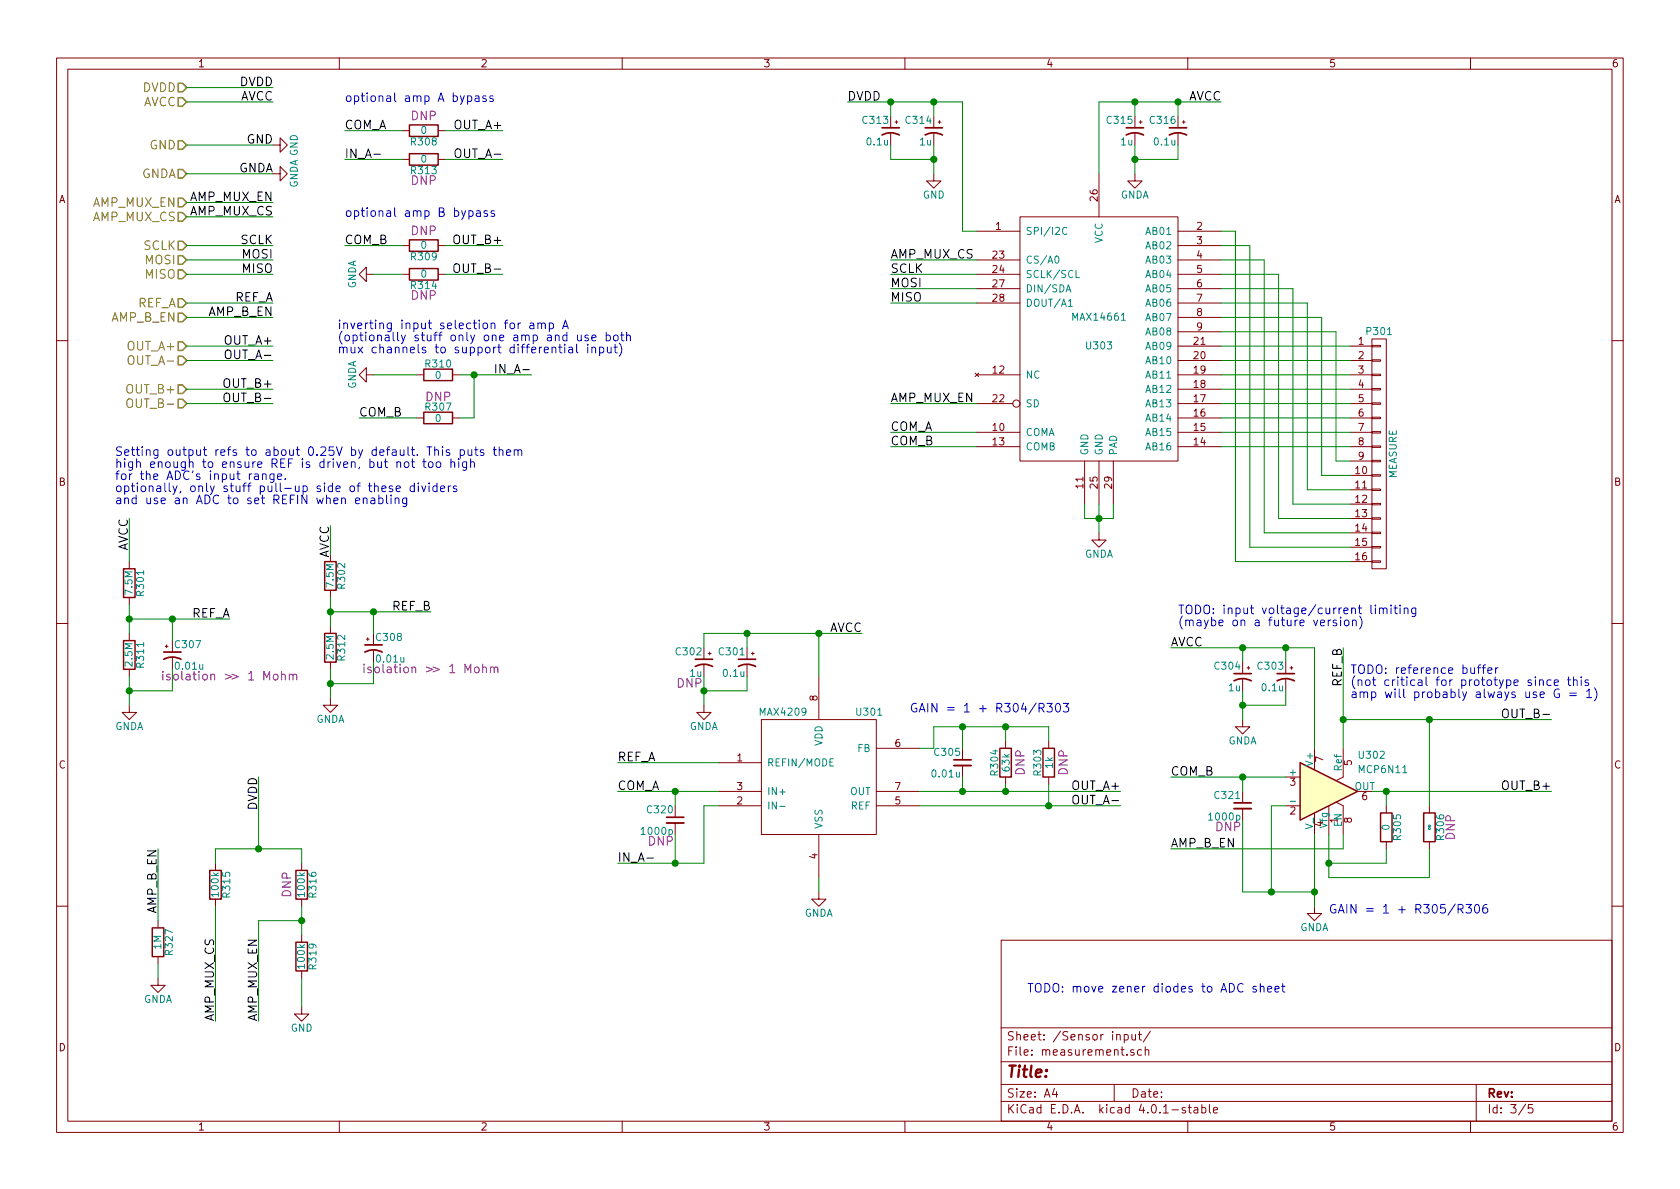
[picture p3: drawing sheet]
EESchema Schematic File Version 2
LIBS:power
LIBS:device
LIBS:transistors
LIBS:conn
LIBS:linear
LIBS:regul
LIBS:74xx
LIBS:cmos4000
LIBS:adc-dac
LIBS:memory
LIBS:xilinx
LIBS:microcontrollers
LIBS:dsp
LIBS:microchip
LIBS:analog_switches
LIBS:motorola
LIBS:texas
LIBS:intel
LIBS:audio
LIBS:interface
LIBS:digital-audio
LIBS:philips
LIBS:display
LIBS:cypress
LIBS:siliconi
LIBS:opto
LIBS:atmel
LIBS:contrib
LIBS:valves
LIBS:analog_devices
LIBS:stm32
LIBS:project
LIBS:maxim
LIBS:rfcom
LIBS:thermistor-measurement-board-cache
EELAYER 25 0
EELAYER END
$Descr A4 11693 8268
encoding utf-8
Sheet 3 5
Title ""
Date ""
Rev ""
Comp ""
Comment1 ""
Comment2 ""
Comment3 ""
Comment4 ""
$EndDescr
$Comp
L GNDA #PWR020
U 1 1
P 7650 3700
F 0 "#PWR020" H 7650 3450 50  0001 C CNN
F 1 "GNDA" H 7650 3550 50  0000 C CNN
F 2 "" H 7650 3700 50  0000 C CNN
F 3 "" H 7650 3700 50  0000 C CNN
	1    7650 3700
	1    0    0    -1  
$EndComp
Text Label 6200 3100 0    60   ~ 0
COM_B
Text HLabel 1300 600  0    60   Input ~ 0
DVDD
Text HLabel 1300 700  0    60   Input ~ 0
AVCC
Text HLabel 1300 2700 0    60   Input ~ 0
OUT_B+
Text HLabel 1300 2800 0    60   Input ~ 0
OUT_B-
Text HLabel 1300 1200 0    60   Input ~ 0
GNDA
Text HLabel 1300 1000 0    60   Input ~ 0
GND
Text Label 1900 600  2    60   ~ 0
DVDD
Text Label 1900 700  2    60   ~ 0
AVCC
Text Label 1900 1000 2    60   ~ 0
GND
Text Label 1900 1200 2    60   ~ 0
GNDA
$Comp
L GND #PWR021
U 1 1
P 1900 1000
F 0 "#PWR021" H 1900 750 50  0001 C CNN
F 1 "GND" H 1900 850 50  0000 C CNN
F 2 "" H 1900 1000 50  0000 C CNN
F 3 "" H 1900 1000 50  0000 C CNN
	1    1900 1000
	0    -1   -1   0   
$EndComp
$Comp
L GNDA #PWR022
U 1 1
P 1900 1200
F 0 "#PWR022" H 1900 950 50  0001 C CNN
F 1 "GNDA" H 1900 1050 50  0000 C CNN
F 2 "" H 1900 1200 50  0000 C CNN
F 3 "" H 1900 1200 50  0000 C CNN
	1    1900 1200
	0    -1   -1   0   
$EndComp
Text Label 1900 2700 2    60   ~ 0
OUT_B+
Text Label 1900 2800 2    60   ~ 0
OUT_B-
Text Label 1900 1700 2    60   ~ 0
SCLK
Text Label 1900 1900 2    60   ~ 0
MISO
Text Label 1900 1800 2    60   ~ 0
MOSI
Text HLabel 1300 1700 0    60   Input ~ 0
SCLK
Text HLabel 1300 1800 0    60   Input ~ 0
MOSI
Text HLabel 1300 1900 0    60   Input ~ 0
MISO
Text Label 8500 700  2    60   ~ 0
AVCC
$Comp
L CP1_Small C316
U 1 1
P 8200 900
F 0 "C316" H 8210 970 50  0000 L CNN
F 1 "0.1u" H 8210 820 50  0000 L CNN
F 2 "Capacitors_SMD:C_0402" H 8200 900 50  0001 C CNN
F 3 "" H 8200 900 50  0000 C CNN
	1    8200 900 
	-1   0    0    -1  
$EndComp
$Comp
L CP1_Small C315
U 1 1
P 7900 900
F 0 "C315" H 7910 970 50  0000 L CNN
F 1 "1u" H 7910 820 50  0000 L CNN
F 2 "Capacitors_SMD:C_0603" H 7900 900 50  0001 C CNN
F 3 "" H 7900 900 50  0000 C CNN
	1    7900 900 
	-1   0    0    -1  
$EndComp
$Comp
L GNDA #PWR023
U 1 1
P 7900 1200
F 0 "#PWR023" H 7900 950 50  0001 C CNN
F 1 "GNDA" H 7900 1050 50  0000 C CNN
F 2 "" H 7900 1200 50  0000 C CNN
F 3 "" H 7900 1200 50  0000 C CNN
	1    7900 1200
	-1   0    0    -1  
$EndComp
$Comp
L CP1_Small C314
U 1 1
P 6500 900
F 0 "C314" H 6510 970 50  0000 L CNN
F 1 "1u" H 6510 820 50  0000 L CNN
F 2 "Capacitors_SMD:C_0603" H 6500 900 50  0001 C CNN
F 3 "" H 6500 900 50  0000 C CNN
	1    6500 900 
	-1   0    0    -1  
$EndComp
$Comp
L CP1_Small C313
U 1 1
P 6200 900
F 0 "C313" H 6210 970 50  0000 L CNN
F 1 "0.1u" H 6210 820 50  0000 L CNN
F 2 "Capacitors_SMD:C_0402" H 6200 900 50  0001 C CNN
F 3 "" H 6200 900 50  0000 C CNN
	1    6200 900 
	-1   0    0    -1  
$EndComp
Text Label 5900 700  0    60   ~ 0
DVDD
$Comp
L CONN_01X16 P301
U 1 1
P 9600 3150
F 0 "P301" H 9600 4000 50  0000 C CNN
F 1 "MEASURE" V 9700 3150 50  0000 C CNN
F 2 "Pin_Headers:Pin_Header_Straight_1x16" H 9600 3150 50  0001 C CNN
F 3 "" H 9600 3150 50  0000 C CNN
	1    9600 3150
	1    0    0    -1  
$EndComp
Text Label 6200 1800 0    60   ~ 0
AMP_MUX_CS
Text Label 6200 1900 0    60   ~ 0
SCLK
Text Label 6200 2100 0    60   ~ 0
MISO
Text Label 6200 2000 0    60   ~ 0
MOSI
Text Label 6200 2800 0    60   ~ 0
AMP_MUX_EN
Text Label 6200 3000 0    60   ~ 0
COM_A
$Comp
L MAX14661 U303
U 1 1
P 7650 2300
F 0 "U303" H 7650 2200 50  0000 C CNN
F 1 "MAX14661" H 7650 2400 50  0000 C CNN
F 2 "project:Maxim_90-0035" H 7650 2300 50  0001 C CNN
F 3 "Beyond-the-rail 16:2 multiplexer" H 7650 2100 50  0001 C CNN
	1    7650 2300
	1    0    0    -1  
$EndComp
$Comp
L C_Small C305
U 1 1
P 6700 5300
F 0 "C305" H 6710 5370 50  0000 L CNN
F 1 "0.01u" H 6710 5220 50  0000 L CNN
F 2 "Capacitors_SMD:C_0402" H 6700 5300 50  0001 C CNN
F 3 "" H 6700 5300 50  0000 C CNN
	1    6700 5300
	-1   0    0    -1  
$EndComp
Text Label 7800 5500 2    60   ~ 0
OUT_A+
Text Label 7800 5600 2    60   ~ 0
OUT_A-
Text Label 4300 5500 0    60   ~ 0
COM_A
$Comp
L R R311
U 1 1
P 900 4550
F 0 "R311" V 980 4550 50  0000 C CNN
F 1 "2.5M" V 900 4550 50  0000 C CNN
F 2 "Resistors_SMD:R_0402" V 830 4550 50  0001 C CNN
F 3 "" H 900 4550 50  0000 C CNN
	1    900  4550
	1    0    0    -1  
$EndComp
$Comp
L R R301
U 1 1
P 900 4050
F 0 "R301" V 980 4050 50  0000 C CNN
F 1 "7.5M" V 900 4050 50  0000 C CNN
F 2 "Resistors_SMD:R_0402" V 830 4050 50  0001 C CNN
F 3 "" H 900 4050 50  0000 C CNN
	1    900  4050
	1    0    0    -1  
$EndComp
$Comp
L GNDA #PWR024
U 1 1
P 5700 6200
F 0 "#PWR024" H 5700 5950 50  0001 C CNN
F 1 "GNDA" H 5700 6050 50  0000 C CNN
F 2 "" H 5700 6200 50  0000 C CNN
F 3 "" H 5700 6200 50  0000 C CNN
	1    5700 6200
	-1   0    0    -1  
$EndComp
$Comp
L CP1_Small C301
U 1 1
P 5200 4600
F 0 "C301" H 5210 4670 50  0000 L CNN
F 1 "0.1u" H 5210 4520 50  0000 L CNN
F 2 "Capacitors_SMD:C_0402" H 5200 4600 50  0001 C CNN
F 3 "" H 5200 4600 50  0000 C CNN
	1    5200 4600
	-1   0    0    -1  
$EndComp
$Comp
L CP1_Small C307
U 1 1
P 1200 4550
F 0 "C307" H 1210 4620 50  0000 L CNN
F 1 "0.01u" H 1210 4470 50  0000 L CNN
F 2 "Capacitors_SMD:C_0402" H 1200 4550 50  0001 C CNN
F 3 "" H 1200 4550 50  0000 C CNN
F 4 "isolation ≫ 1 Mohm" H 1600 4400 60  0000 C CNN "Note"
	1    1200 4550
	1    0    0    -1  
$EndComp
$Comp
L CP1_Small C302
U 1 1
P 4900 4600
F 0 "C302" H 4910 4670 50  0000 L CNN
F 1 "1u" H 4910 4520 50  0000 L CNN
F 2 "Capacitors_SMD:C_0603" H 4900 4600 50  0001 C CNN
F 3 "" H 4900 4600 50  0000 C CNN
F 4 "DNP" H 5000 4450 60  0000 C CNN "Note"
	1    4900 4600
	-1   0    0    -1  
$EndComp
Text Label 4300 5300 0    60   ~ 0
REF_A
$Comp
L R R310
U 1 1
P 3050 2600
F 0 "R310" V 3130 2600 50  0000 C CNN
F 1 "0" V 3050 2600 50  0000 C CNN
F 2 "Resistors_SMD:R_0402" V 2980 2600 50  0001 C CNN
F 3 "" H 3050 2600 50  0000 C CNN
	1    3050 2600
	0    1    -1   0   
$EndComp
Text Label 2500 2900 0    60   ~ 0
COM_B
$Comp
L R R307
U 1 1
P 3050 2900
F 0 "R307" V 3130 2900 50  0000 C CNN
F 1 "0" V 3050 2900 50  0000 C CNN
F 2 "Resistors_SMD:R_0402" V 2980 2900 50  0001 C CNN
F 3 "" H 3050 2900 50  0000 C CNN
F 4 "DNP" V 3200 2900 60  0000 C CNN "Note"
	1    3050 2900
	0    1    -1   0   
$EndComp
$Comp
L MAX3208 U301
U 1 1
P 5700 5400
F 0 "U301" H 6050 5850 50  0000 C CNN
F 1 "MAX4209" H 5450 5850 50  0000 C CNN
F 2 "Housings_SSOP:MSOP-8_3x3mm_Pitch0.65mm" H 5700 5400 50  0001 C CNN
F 3 "Ultra-Low Offset/Drift, Precision Instrumentation Amplifiers with REF Buffer" H 5700 5400 50  0001 C CNN
	1    5700 5400
	1    0    0    -1  
$EndComp
$Comp
L R R303
U 1 1
P 7300 5300
F 0 "R303" V 7380 5300 50  0000 C CNN
F 1 "1k" V 7300 5300 50  0000 C CNN
F 2 "Resistors_SMD:R_0402" V 7230 5300 50  0001 C CNN
F 3 "" H 7300 5300 50  0000 C CNN
F 4 "DNP" V 7200 5300 60  0000 C CNN "Note"
	1    7300 5300
	-1   0    0    -1  
$EndComp
$Comp
L R R304
U 1 1
P 7000 5300
F 0 "R304" V 7080 5300 50  0000 C CNN
F 1 "63k" V 7000 5300 50  0000 C CNN
F 2 "Resistors_SMD:R_0402" V 6930 5300 50  0001 C CNN
F 3 "" H 7000 5300 50  0000 C CNN
F 4 "DNP" V 6900 5300 60  0000 C CNN "Note"
	1    7000 5300
	-1   0    0    -1  
$EndComp
$Comp
L R R308
U 1 1
P 2950 900
F 0 "R308" V 3030 900 50  0000 C CNN
F 1 "0" V 2950 900 50  0000 C CNN
F 2 "Resistors_SMD:R_0402" V 2880 900 50  0001 C CNN
F 3 "" H 2950 900 50  0000 C CNN
F 4 "DNP" V 2850 900 60  0000 C CNN "Note"
	1    2950 900 
	0    -1   1    0   
$EndComp
$Comp
L R R313
U 1 1
P 2950 1100
F 0 "R313" V 3030 1100 50  0000 C CNN
F 1 "0" V 2950 1100 50  0000 C CNN
F 2 "Resistors_SMD:R_0402" V 2880 1100 50  0001 C CNN
F 3 "" H 2950 1100 50  0000 C CNN
F 4 "DNP" V 3100 1100 60  0000 C CNN "Note"
	1    2950 1100
	0    -1   1    0   
$EndComp
Text Notes 2400 700  0    60   ~ 0
optional amp A bypass
Text Notes 7450 4950 2    60   ~ 0
GAIN = 1 + R304/R303\n
Text Notes 2350 2450 0    60   ~ 0
inverting input selection for amp A\n(optionally stuff only one amp and use both\nmux channels to support differential input)
Text Label 1900 1500 2    60   ~ 0
AMP_MUX_CS
Text HLabel 1300 1500 0    60   Input ~ 0
AMP_MUX_CS
Text Label 1900 1400 2    60   ~ 0
AMP_MUX_EN
Text HLabel 1300 1400 0    60   Input ~ 0
AMP_MUX_EN
Text HLabel 1300 2400 0    60   Input ~ 0
OUT_A+
Text HLabel 1300 2500 0    60   Input ~ 0
OUT_A-
Text Label 1900 2400 2    60   ~ 0
OUT_A+
Text Label 1900 2500 2    60   ~ 0
OUT_A-
$Comp
L R R315
U 1 1
P 1500 6150
F 0 "R315" V 1580 6150 50  0000 C CNN
F 1 "100k" V 1500 6150 50  0000 C CNN
F 2 "Resistors_SMD:R_0603" V 1430 6150 50  0001 C CNN
F 3 "" H 1500 6150 50  0000 C CNN
	1    1500 6150
	1    0    0    -1  
$EndComp
Text Label 1500 7100 1    60   ~ 0
AMP_MUX_CS
$Comp
L R R316
U 1 1
P 2100 6150
F 0 "R316" V 2180 6150 50  0000 C CNN
F 1 "100k" V 2100 6150 50  0000 C CNN
F 2 "Resistors_SMD:R_0603" V 2030 6150 50  0001 C CNN
F 3 "" H 2100 6150 50  0000 C CNN
F 4 "DNP" V 2000 6150 60  0000 C CNN "Note"
	1    2100 6150
	1    0    0    -1  
$EndComp
Text Label 1800 7100 1    60   ~ 0
AMP_MUX_EN
$Comp
L R R319
U 1 1
P 2100 6650
F 0 "R319" V 2180 6650 50  0000 C CNN
F 1 "100k" V 2100 6650 50  0000 C CNN
F 2 "Resistors_SMD:R_0603" V 2030 6650 50  0001 C CNN
F 3 "" H 2100 6650 50  0000 C CNN
	1    2100 6650
	1    0    0    -1  
$EndComp
$Comp
L GND #PWR025
U 1 1
P 2100 7000
F 0 "#PWR025" H 2100 6750 50  0001 C CNN
F 1 "GND" H 2100 6850 50  0000 C CNN
F 2 "" H 2100 7000 50  0000 C CNN
F 3 "" H 2100 7000 50  0000 C CNN
	1    2100 7000
	1    0    0    -1  
$EndComp
Text Label 1800 5400 3    60   ~ 0
DVDD
Text Label 6000 4400 2    60   ~ 0
AVCC
Text Label 1900 2100 2    60   ~ 0
REF_A
Text HLabel 1300 2100 0    60   Input ~ 0
REF_A
Text HLabel 1300 2200 0    60   Input ~ 0
AMP_B_EN
$Comp
L GND #PWR026
U 1 1
P 6500 1200
F 0 "#PWR026" H 6500 950 50  0001 C CNN
F 1 "GND" H 6500 1050 50  0000 C CNN
F 2 "" H 6500 1200 50  0000 C CNN
F 3 "" H 6500 1200 50  0000 C CNN
	1    6500 1200
	-1   0    0    -1  
$EndComp
$Comp
L C_Small C320
U 1 1
P 4700 5700
F 0 "C320" H 4710 5770 50  0000 L CNN
F 1 "1000p" H 4710 5620 50  0000 L CNN
F 2 "Capacitors_SMD:C_0402" H 4700 5700 50  0001 C CNN
F 3 "" H 4700 5700 50  0000 C CNN
F 4 "DNP" H 4800 5550 60  0000 C CNN "Note"
	1    4700 5700
	-1   0    0    -1  
$EndComp
Text Notes 800  3500 0    60   ~ 0
Setting output refs to about 0.25V by default. This puts them\nhigh enough to ensure REF is driven, but not too high\nfor the ADC's input range.\noptionally, only stuff pull-up side of these dividers\nand use an ADC to set REFIN when enabling
$Comp
L C_Small C321
U 1 1
P 8650 5600
F 0 "C321" H 8660 5670 50  0000 L CNN
F 1 "1000p" H 8660 5520 50  0000 L CNN
F 2 "Capacitors_SMD:C_0402" H 8650 5600 50  0001 C CNN
F 3 "" H 8650 5600 50  0000 C CNN
F 4 "DNP" H 8750 5450 60  0000 C CNN "Note"
	1    8650 5600
	-1   0    0    -1  
$EndComp
Text Label 8150 4500 0    60   ~ 0
AVCC
$Comp
L R R314
U 1 1
P 2950 1900
F 0 "R314" V 3030 1900 50  0000 C CNN
F 1 "0" V 2950 1900 50  0000 C CNN
F 2 "Resistors_SMD:R_0603" V 2880 1900 50  0001 C CNN
F 3 "" H 2950 1900 50  0000 C CNN
F 4 "DNP" V 3100 1900 60  0000 C CNN "Note"
	1    2950 1900
	0    -1   1    0   
$EndComp
Text Label 2400 1700 0    60   ~ 0
COM_B
$Comp
L R R309
U 1 1
P 2950 1700
F 0 "R309" V 3030 1700 50  0000 C CNN
F 1 "0" V 2950 1700 50  0000 C CNN
F 2 "Resistors_SMD:R_0603" V 2880 1700 50  0001 C CNN
F 3 "" H 2950 1700 50  0000 C CNN
F 4 "DNP" V 2850 1700 60  0000 C CNN "Note"
	1    2950 1700
	0    -1   1    0   
$EndComp
$Comp
L R R306
U 1 1
P 9950 5750
F 0 "R306" V 10030 5750 50  0000 C CNN
F 1 "∞" V 9950 5750 50  0000 C CNN
F 2 "Resistors_SMD:R_0402" V 9880 5750 50  0001 C CNN
F 3 "" H 9950 5750 50  0000 C CNN
F 4 "DNP" V 10100 5750 60  0000 C CNN "Note"
	1    9950 5750
	1    0    0    1   
$EndComp
$Comp
L R R305
U 1 1
P 9650 5750
F 0 "R305" V 9730 5750 50  0000 C CNN
F 1 "0" V 9650 5750 50  0000 C CNN
F 2 "Resistors_SMD:R_0402" V 9580 5750 50  0001 C CNN
F 3 "" H 9650 5750 50  0000 C CNN
	1    9650 5750
	1    0    0    1   
$EndComp
$Comp
L R R302
U 1 1
P 2300 4000
F 0 "R302" V 2380 4000 50  0000 C CNN
F 1 "7.5M" V 2300 4000 50  0000 C CNN
F 2 "Resistors_SMD:R_0402" V 2230 4000 50  0001 C CNN
F 3 "" H 2300 4000 50  0000 C CNN
	1    2300 4000
	1    0    0    -1  
$EndComp
$Comp
L CP1_Small C304
U 1 1
P 8650 4700
F 0 "C304" H 8660 4770 50  0000 L CNN
F 1 "1u" H 8660 4620 50  0000 L CNN
F 2 "Capacitors_SMD:C_0603" H 8650 4700 50  0001 C CNN
F 3 "" H 8650 4700 50  0000 C CNN
	1    8650 4700
	-1   0    0    -1  
$EndComp
$Comp
L CP1_Small C303
U 1 1
P 8950 4700
F 0 "C303" H 8960 4770 50  0000 L CNN
F 1 "0.1u" H 8960 4620 50  0000 L CNN
F 2 "Capacitors_SMD:C_0402" H 8950 4700 50  0001 C CNN
F 3 "" H 8950 4700 50  0000 C CNN
	1    8950 4700
	-1   0    0    -1  
$EndComp
$Comp
L CP1_Small C308
U 1 1
P 2600 4500
F 0 "C308" H 2610 4570 50  0000 L CNN
F 1 "0.01u" H 2610 4420 50  0000 L CNN
F 2 "Capacitors_SMD:C_0402" H 2600 4500 50  0001 C CNN
F 3 "" H 2600 4500 50  0000 C CNN
F 4 "isolation ≫ 1 Mohm" H 3000 4350 60  0000 C CNN "Note"
	1    2600 4500
	1    0    0    -1  
$EndComp
$Comp
L GNDA #PWR027
U 1 1
P 9150 6300
F 0 "#PWR027" H 9150 6050 50  0001 C CNN
F 1 "GNDA" H 9150 6150 50  0000 C CNN
F 2 "" H 9150 6300 50  0000 C CNN
F 3 "" H 9150 6300 50  0000 C CNN
	1    9150 6300
	-1   0    0    -1  
$EndComp
$Comp
L R R312
U 1 1
P 2300 4500
F 0 "R312" V 2380 4500 50  0000 C CNN
F 1 "2.5M" V 2300 4500 50  0000 C CNN
F 2 "Resistors_SMD:R_0402" V 2230 4500 50  0001 C CNN
F 3 "" H 2300 4500 50  0000 C CNN
	1    2300 4500
	1    0    0    -1  
$EndComp
Text Label 8150 5400 0    60   ~ 0
COM_B
Text Label 10800 5000 2    60   ~ 0
OUT_B-
Text Label 10800 5500 2    60   ~ 0
OUT_B+
$Comp
L MCP6N11 U302
U 1 1
P 9250 5500
F 0 "U302" H 9450 5750 50  0000 L CNN
F 1 "MCP6N11" H 9450 5650 50  0000 L CNN
F 2 "Housings_SOIC:SOIC-8_3.9x4.9mm_Pitch1.27mm" H 9250 5500 50  0001 C CNN
F 3 "" H 9250 5500 50  0000 C CNN
	1    9250 5500
	1    0    0    -1  
$EndComp
Text Notes 9400 4850 0    60   ~ 0
TODO: reference buffer\n(not critical for prototype since this\namp will probably always use G = 1)
Text Notes 9250 6350 0    60   ~ 0
GAIN = 1 + R305/R306
$Comp
L GNDA #PWR028
U 1 1
P 2600 1900
F 0 "#PWR028" H 2600 1650 50  0001 C CNN
F 1 "GNDA" H 2600 1750 50  0000 C CNN
F 2 "" H 2600 1900 50  0000 C CNN
F 3 "" H 2600 1900 50  0000 C CNN
	1    2600 1900
	0    1    1    0   
$EndComp
Wire Wire Line
	7550 3600 7550 3500
Wire Wire Line
	6200 3100 6800 3100
Wire Wire Line
	7650 3500 7650 3700
Connection ~ 7650 3600
Wire Wire Line
	7750 3600 7750 3500
Wire Wire Line
	1900 600  1300 600 
Wire Wire Line
	1900 1200 1300 1200
Wire Wire Line
	1300 1000 1900 1000
Wire Wire Line
	1300 700  1900 700 
Wire Wire Line
	1300 2800 1900 2800
Wire Wire Line
	1900 2700 1300 2700
Wire Wire Line
	1900 1700 1300 1700
Wire Wire Line
	1900 1800 1300 1800
Wire Wire Line
	1900 1900 1300 1900
Wire Wire Line
	7900 700  7900 800 
Wire Wire Line
	8200 700  8200 800 
Connection ~ 8200 700 
Wire Wire Line
	8200 1000 8200 1100
Wire Wire Line
	8200 1100 7900 1100
Wire Wire Line
	7900 1000 7900 1200
Connection ~ 7900 1100
Wire Wire Line
	1500 5900 2100 5900
Connection ~ 6500 1100
Wire Wire Line
	6500 1000 6500 1200
Wire Wire Line
	6200 1100 6500 1100
Wire Wire Line
	6200 1000 6200 1100
Connection ~ 6200 700 
Wire Wire Line
	6200 700  6200 800 
Wire Wire Line
	5900 700  6700 700 
Wire Wire Line
	6500 700  6500 800 
Wire Wire Line
	6200 1800 6800 1800
Wire Wire Line
	6200 1900 6800 1900
Wire Wire Line
	6200 2000 6800 2000
Wire Wire Line
	6200 2100 6800 2100
Wire Wire Line
	6200 2800 6800 2800
Wire Wire Line
	6200 3000 6800 3000
Wire Wire Line
	6400 5500 7800 5500
Wire Wire Line
	6400 5600 7800 5600
Wire Wire Line
	4300 5500 5000 5500
Wire Wire Line
	900  4300 1600 4300
Wire Wire Line
	4300 5300 5000 5300
Connection ~ 900  4300
Wire Wire Line
	4900 4400 6000 4400
Wire Wire Line
	5700 4400 5700 4700
Connection ~ 5200 4400
Wire Wire Line
	4900 4700 4900 4900
Wire Wire Line
	5200 4800 5200 4700
Wire Wire Line
	6400 5200 6500 5200
Wire Wire Line
	6500 5200 6500 5050
Wire Wire Line
	6500 5050 7300 5050
Wire Wire Line
	7300 5050 7300 5150
Wire Wire Line
	7000 5150 7000 5050
Connection ~ 7000 5050
Wire Wire Line
	6700 5200 6700 5050
Connection ~ 6700 5050
Wire Wire Line
	6700 5400 6700 5500
Connection ~ 6700 5500
Wire Wire Line
	7000 5450 7000 5500
Connection ~ 7000 5500
Wire Wire Line
	7300 5450 7300 5600
Connection ~ 7300 5600
Wire Wire Line
	5700 6200 5700 6100
Wire Wire Line
	7550 3600 7750 3600
Wire Wire Line
	4300 6000 4900 6000
Wire Wire Line
	4900 6000 4900 5600
Wire Wire Line
	3100 900  3500 900 
Wire Wire Line
	3100 1100 3500 1100
Wire Wire Line
	7650 700  7650 1200
Connection ~ 7900 700 
Connection ~ 6500 700 
Wire Wire Line
	7650 700  8500 700 
Wire Wire Line
	6700 700  6700 1600
Wire Wire Line
	6700 1600 6800 1600
Wire Wire Line
	1900 1500 1300 1500
Wire Wire Line
	1900 1400 1300 1400
Wire Wire Line
	1300 2500 1900 2500
Wire Wire Line
	1900 2400 1300 2400
Wire Wire Line
	1500 7100 1500 6300
Wire Wire Line
	1500 5900 1500 6000
Connection ~ 1800 5900
Wire Wire Line
	2100 7000 2100 6800
Wire Wire Line
	2100 6300 2100 6500
Wire Wire Line
	2100 6400 1800 6400
Connection ~ 2100 6400
Wire Wire Line
	2100 5900 2100 6000
Wire Wire Line
	1800 6400 1800 7100
Wire Wire Line
	1800 5900 1800 5400
Connection ~ 5700 4400
Wire Wire Line
	8500 3100 9400 3100
Wire Wire Line
	8500 3000 9400 3000
Wire Wire Line
	8500 2900 9400 2900
Wire Wire Line
	8500 2800 9400 2800
Wire Wire Line
	8500 2700 9400 2700
Wire Wire Line
	8500 2600 9400 2600
Wire Wire Line
	8500 2500 9400 2500
Wire Wire Line
	8500 2400 9400 2400
Wire Wire Line
	8500 2300 9300 2300
Wire Wire Line
	9300 2300 9300 3200
Wire Wire Line
	9300 3200 9400 3200
Wire Wire Line
	8500 2200 9200 2200
Wire Wire Line
	9200 2200 9200 3300
Wire Wire Line
	9200 3300 9400 3300
Wire Wire Line
	8500 2100 9100 2100
Wire Wire Line
	9100 2100 9100 3400
Wire Wire Line
	9100 3400 9400 3400
Wire Wire Line
	9400 3500 9000 3500
Wire Wire Line
	9000 3500 9000 2000
Wire Wire Line
	9000 2000 8500 2000
Wire Wire Line
	8500 1900 8900 1900
Wire Wire Line
	8900 1900 8900 3600
Wire Wire Line
	8900 3600 9400 3600
Wire Wire Line
	9400 3700 8800 3700
Wire Wire Line
	8800 3700 8800 1800
Wire Wire Line
	8800 1800 8500 1800
Wire Wire Line
	8500 1700 8700 1700
Wire Wire Line
	8700 1700 8700 3800
Wire Wire Line
	8700 3800 9400 3800
Wire Wire Line
	9400 3900 8600 3900
Wire Wire Line
	8600 3900 8600 1600
Wire Wire Line
	8600 1600 8500 1600
Wire Wire Line
	1300 2200 1900 2200
Wire Wire Line
	1300 2100 1900 2100
Wire Wire Line
	4700 5800 4700 6000
Wire Wire Line
	4700 5600 4700 5500
Connection ~ 4700 5500
Wire Wire Line
	2600 1900 2800 1900
Wire Wire Line
	8650 6200 8650 5700
Connection ~ 8650 5400
Wire Wire Line
	8650 5500 8650 5400
Wire Wire Line
	3500 1900 3100 1900
Connection ~ 9150 6200
Wire Wire Line
	2800 1700 2400 1700
Wire Wire Line
	3500 1700 3100 1700
Connection ~ 8850 6200
Wire Wire Line
	8950 5600 8850 5600
Wire Wire Line
	2300 4250 3000 4250
Wire Wire Line
	9350 4500 9350 5200
Wire Wire Line
	9350 5000 10800 5000
Wire Wire Line
	9150 5800 9150 6300
Wire Wire Line
	2600 4250 2600 4400
Wire Wire Line
	2600 4750 2600 4600
Connection ~ 8950 4500
Wire Wire Line
	8650 4500 8650 4600
Wire Wire Line
	8950 4500 8950 4600
Wire Wire Line
	9150 4500 9150 5200
Wire Wire Line
	2300 3650 2300 3850
Wire Wire Line
	2300 4650 2300 4850
Connection ~ 2300 4250
Wire Wire Line
	2300 4150 2300 4350
Wire Wire Line
	8150 5400 8950 5400
Wire Wire Line
	9550 5500 10800 5500
Wire Wire Line
	8850 5600 8850 6200
Connection ~ 2600 4250
Wire Wire Line
	9250 6000 9650 6000
Wire Wire Line
	9250 5800 9250 6100
Wire Wire Line
	9250 6100 9950 6100
Connection ~ 9950 5000
$Comp
L GNDA #PWR029
U 1 1
P 2300 4850
F 0 "#PWR029" H 2300 4600 50  0001 C CNN
F 1 "GNDA" H 2300 4700 50  0000 C CNN
F 2 "" H 2300 4850 50  0000 C CNN
F 3 "" H 2300 4850 50  0000 C CNN
	1    2300 4850
	1    0    0    -1  
$EndComp
Text Label 2300 3650 3    60   ~ 0
AVCC
Wire Wire Line
	2600 4750 2300 4750
Connection ~ 2300 4750
Wire Wire Line
	8650 6200 9150 6200
$Comp
L GNDA #PWR030
U 1 1
P 8650 5000
F 0 "#PWR030" H 8650 4750 50  0001 C CNN
F 1 "GNDA" H 8650 4850 50  0000 C CNN
F 2 "" H 8650 5000 50  0000 C CNN
F 3 "" H 8650 5000 50  0000 C CNN
	1    8650 5000
	-1   0    0    -1  
$EndComp
Wire Wire Line
	8950 4800 8950 4900
Wire Wire Line
	8650 4800 8650 5000
Wire Wire Line
	8950 4900 8650 4900
Connection ~ 8650 4900
Connection ~ 8650 4500
Wire Wire Line
	8150 4500 9150 4500
Text Label 3500 1900 2    60   ~ 0
OUT_B-
Text Label 3500 1700 2    60   ~ 0
OUT_B+
Text Notes 2400 1500 0    60   ~ 0
optional amp B bypass\n
Connection ~ 9250 6000
Wire Wire Line
	9650 5500 9650 5600
Connection ~ 9650 5500
Wire Wire Line
	9650 6000 9650 5900
Wire Wire Line
	9950 6100 9950 5900
Wire Wire Line
	9950 5600 9950 5000
Wire Wire Line
	9350 5800 9350 5900
Wire Wire Line
	9350 5900 8150 5900
Text Label 8150 5900 0    60   ~ 0
AMP_B_EN
$Comp
L R R327
U 1 1
P 1100 6550
F 0 "R327" V 1180 6550 50  0000 C CNN
F 1 "1M" V 1100 6550 50  0000 C CNN
F 2 "Resistors_SMD:R_0603" V 1030 6550 50  0001 C CNN
F 3 "" H 1100 6550 50  0000 C CNN
	1    1100 6550
	1    0    0    1   
$EndComp
Text Label 1100 5900 3    60   ~ 0
AMP_B_EN
Wire Wire Line
	1100 5900 1100 6400
Wire Wire Line
	1100 6700 1100 6800
Text Label 3000 4250 2    60   ~ 0
REF_B
Connection ~ 9350 5000
Text Label 9350 4500 3    60   ~ 0
REF_B
Text Label 1900 2200 2    60   ~ 0
AMP_B_EN
Text Notes 7150 6900 0    60   ~ 0
TODO: move zener diodes to ADC sheet
$Comp
L GNDA #PWR031
U 1 1
P 1100 6800
F 0 "#PWR031" H 1100 6550 50  0001 C CNN
F 1 "GNDA" H 1100 6650 50  0000 C CNN
F 2 "" H 1100 6800 50  0000 C CNN
F 3 "" H 1100 6800 50  0000 C CNN
	1    1100 6800
	1    0    0    -1  
$EndComp
Wire Wire Line
	4900 4800 5200 4800
Text Label 4300 6000 0    60   ~ 0
IN_A-
Text Label 2400 1100 0    60   ~ 0
IN_A-
Text Label 2400 900  0    60   ~ 0
COM_A
Text Label 3500 900  2    60   ~ 0
OUT_A+
Text Label 3500 1100 2    60   ~ 0
OUT_A-
Wire Wire Line
	2400 1100 2800 1100
Wire Wire Line
	2800 900  2400 900 
$Comp
L GNDA #PWR032
U 1 1
P 2600 2600
F 0 "#PWR032" H 2600 2350 50  0001 C CNN
F 1 "GNDA" H 2600 2450 50  0000 C CNN
F 2 "" H 2600 2600 50  0000 C CNN
F 3 "" H 2600 2600 50  0000 C CNN
	1    2600 2600
	0    1    -1   0   
$EndComp
Text Label 3700 2600 2    60   ~ 0
IN_A-
Wire Wire Line
	2600 2600 2900 2600
Wire Wire Line
	2900 2900 2500 2900
Wire Wire Line
	3200 2900 3300 2900
Wire Wire Line
	3300 2900 3300 2600
Wire Wire Line
	3200 2600 3700 2600
Connection ~ 3300 2600
Wire Wire Line
	4900 5600 5000 5600
Connection ~ 4700 6000
Text Label 1600 4300 2    60   ~ 0
REF_A
Connection ~ 1200 4300
Text Label 900  3600 3    60   ~ 0
AVCC
$Comp
L GNDA #PWR033
U 1 1
P 900 4900
F 0 "#PWR033" H 900 4650 50  0001 C CNN
F 1 "GNDA" H 900 4750 50  0000 C CNN
F 2 "" H 900 4900 50  0000 C CNN
F 3 "" H 900 4900 50  0000 C CNN
	1    900  4900
	1    0    0    -1  
$EndComp
Wire Wire Line
	900  4700 900  4900
Wire Wire Line
	900  4800 1200 4800
Wire Wire Line
	1200 4800 1200 4650
Connection ~ 900  4800
Wire Wire Line
	1200 4450 1200 4300
Wire Wire Line
	900  4200 900  4400
Wire Wire Line
	900  3900 900  3600
$Comp
L GNDA #PWR034
U 1 1
P 4900 4900
F 0 "#PWR034" H 4900 4650 50  0001 C CNN
F 1 "GNDA" H 4900 4750 50  0000 C CNN
F 2 "" H 4900 4900 50  0000 C CNN
F 3 "" H 4900 4900 50  0000 C CNN
	1    4900 4900
	-1   0    0    -1  
$EndComp
Connection ~ 4900 4800
Wire Wire Line
	4900 4500 4900 4400
Wire Wire Line
	5200 4500 5200 4400
Text Notes 8200 4350 0    60   ~ 0
TODO: input voltage/current limiting\n(maybe on a future version)
$EndSCHEMATC
